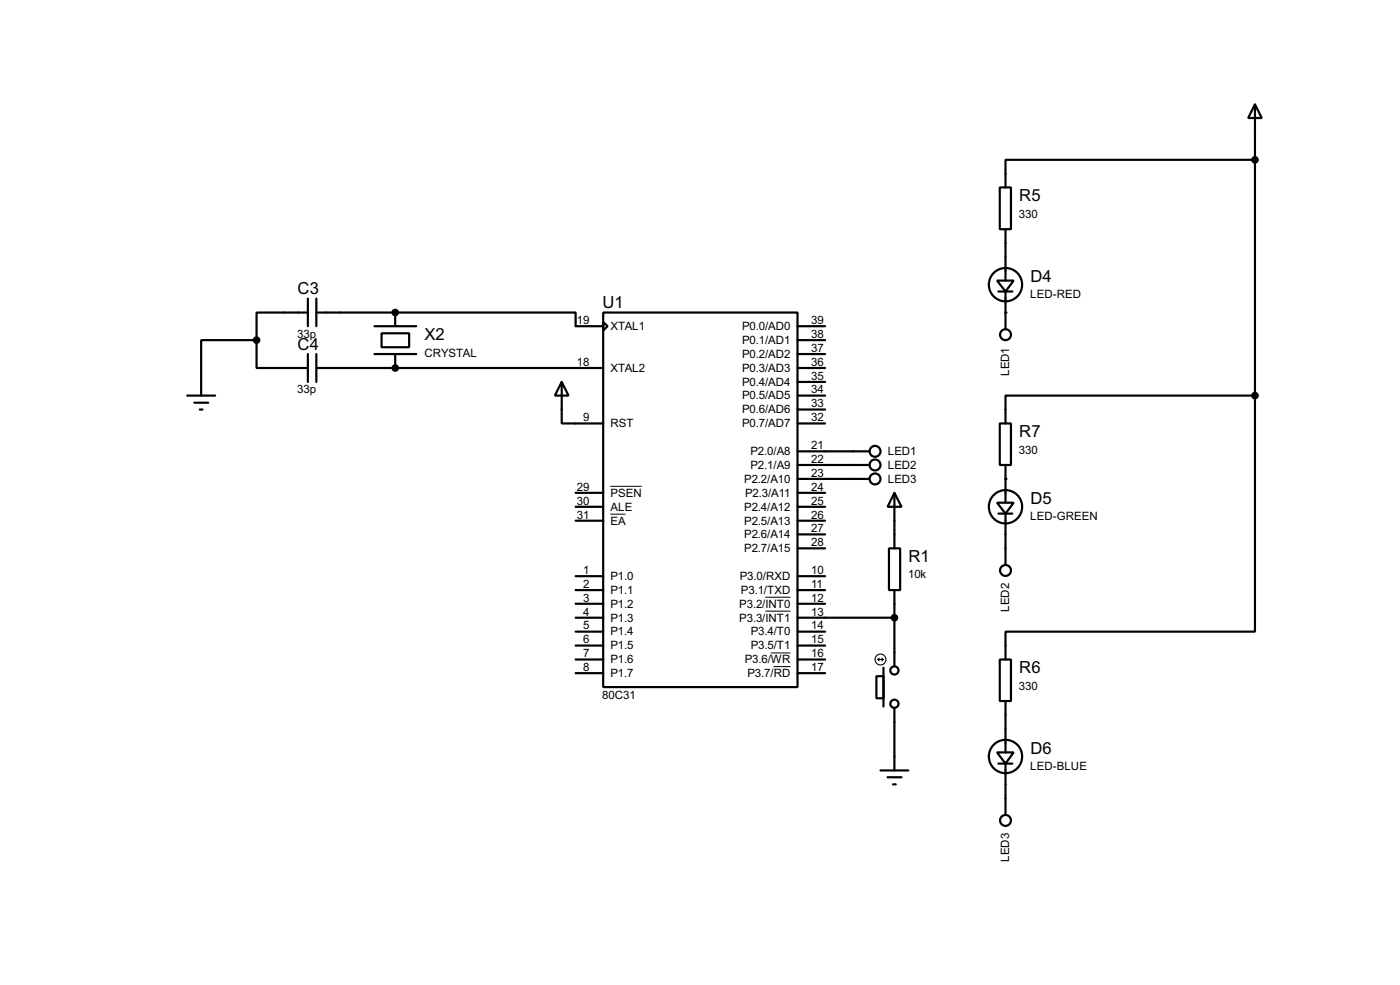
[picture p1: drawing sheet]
<svg xmlns="http://www.w3.org/2000/svg" width="256mm" height="180mm" viewBox="0 0 256 180" stroke-linecap="round" stroke-linejoin="round" font-family="sans-serif">
<g fill="none" stroke="#000" stroke-width=".4">
<path d="M229.9 19.1l1.3 2.5h-2.5zM229.9 19.1v53.3M183.2 34.3h2v7.7h-2zM229.9 29.3h-45.7v5M56.4 57.2h-9.4v5.1M56.4 54.7v5M58 57.2h14.4M58 54.7v5M68.6 59.7h7.7M72.4 57.2h33.1v2.5h5M72.4 57.2v2.5M110.5 57.2h35.6v68.6h-35.6z"/>
<path d="M110.5 59l.8 .7-.8 .8zM146.1 59.7h5.1M182.7 51.4h3l-1.5 2zM182.9 53.4h2.6M184.2 42v9.4M184.2 53.4v6.9M34.3 72.4h5.1M35.6 73.7h2.6M36.6 75h.5M47 62.3v5.1h9.4M47 62.3h-10.1v10.1M56.4 64.8v5.1"/>
<path d="M58 67.4h52.5M58 64.8v5.1M68.6 64.8h7.7M69.9 61h5.1v2.6h-5.1zM72.4 64.8v2.6M102.9 69.9l1.3 2.5h-2.5zM102.9 69.9v7.6h7.6M146.1 67.4h5.1M146.1 77.5h5.1M146.1 62.3h5.1M146.1 64.8h5.1M146.1 69.9h5.1"/>
<path d="M146.1 72.4h5.1M146.1 75h5.1M183.2 77.5h2v7.6h-2zM229.9 72.4h-45.7v5.1M229.9 72.4v43.2h-45.7v5.1M105.5 92.8h5M105.5 95.3h5M105.5 90.2h5M146.1 82.6h13.2M146.1 85.1h13.2M146.1 87.7h13.2M146.1 92.8h5.1"/>
<path d="M146.1 95.3h5.1M146.1 90.2h5.1M146.1 97.8h5.1M163.9 90.2l1.3 2.6h-2.6zM163.9 90.2v10.2M182.7 92h3l-1.5 2zM182.9 94h2.6M184.2 85.1v6.9M184.2 94v9.4M105.5 113.1h5M105.5 105.5h5M105.5 108h5"/>
<path d="M105.5 110.5h5M105.5 115.6h5M105.5 118.2h5M146.1 113.1h17.8M146.1 100.4h5.1M146.1 105.5h5.1M146.1 108h5.1M146.1 110.5h5.1M146.1 115.6h5.1M146.1 118.2h5.1M162.9 100.4h2v7.6h-2zM163.9 108v14"/>
<path d="M105.5 120.7h5M105.5 123.2h5M146.1 120.7h5.1M146.1 123.2h5.1M160.6 123.8h1.3v4h-1.3zM161.9 122.2v7.1M163.9 129.6v11.4M182.7 137.7h3l-1.5 2.1zM182.9 139.8h2.6M183.2 120.7h2v7.6h-2zM184.2 128.3v9.4M184.2 139.8v9.4"/>
<path d="M161.3 141h5.1M162.6 142.3h2.6M163.6 143.6h.5"/>
<circle cx="184.2" cy="52.1" r="3.1"/>
<circle cx="184.2" cy="61.3" r="1"/>
<circle cx="160.3" cy="82.6" r="1"/>
<circle cx="160.3" cy="87.7" r="1"/>
<circle cx="160.3" cy="85.1" r="1"/>
<circle cx="184.2" cy="92.8" r="3.1"/>
<circle cx="184.2" cy="104.4" r="1"/>
<circle cx="163.8" cy="122.7" r=".75"/>
<circle cx="163.8" cy="128.8" r=".75"/>
<circle cx="184.2" cy="138.5" r="3.1"/>
<circle cx="184.2" cy="150.2" r="1"/>
</g>
<g fill="#000">
<circle cx="72.4" cy="57.2" r=".2"/>
<circle cx="184.2" cy="57.2" r=".2"/>
<circle cx="72.4" cy="67.4" r=".2"/>
<circle cx="184.2" cy="87.7" r=".2"/>
</g>
<path d="M111.8 94.1h2.8M111.8 89h5.8M140.2 109.3h4.6M140.2 111.9h4.6M141.2 119.5h3.6M141.7 122h3.1" fill="none" stroke="#000" stroke-width=".18"/>
<g fill="#000" stroke="#000" stroke-width=".4">
<circle cx="229.9" cy="29.3" r=".5"/>
<circle cx="72.4" cy="57.2" r=".5"/>
<circle cx="47" cy="62.3" r=".5"/>
<circle cx="72.4" cy="67.4" r=".5"/>
<circle cx="229.9" cy="72.4" r=".5"/>
<circle cx="163.8" cy="113.1" r=".5"/>
</g>
<g fill="none" stroke="#000" stroke-width=".2">
<path d="M160.8 120.7h1.1M160.8 120.7l.3 .3M161.1 120.5l-.3 .2M161.6 120.5l.3 .2M161.9 120.7l-.3 .3"/>
<circle cx="161.3" cy="120.7" r="1"/>
</g>
<g font-size="3.4">
<text x="186.7" y="36.9">R5</text>
<text x="54.5" y="53.9">C3</text>
<text x="188.8" y="51.6">D4</text>
<text x="110.4" y="56.4">U1</text>
<text x="54.5" y="64">C4</text>
<text x="77.8" y="62.3">X2</text>
<text x="186.7" y="80.1">R7</text>
<text x="188.8" y="92.3">D5</text>
<text x="166.4" y="102.9">R1</text>
<text x="186.7" y="123.3">R6</text>
<text x="188.8" y="138">D6</text>
</g>
<g font-size="2.4">
<text x="186.7" y="39.9">330</text>
<text x="105.7" y="59.3">19</text>
<text x="148.6" y="59.3">39</text>
<text x="188.7" y="54.6">LED-RED</text>
<text x="54.5" y="61.8">33p</text>
<text x="77.7" y="65.3">CRYSTAL</text>
<text x="111.8" y="60.4">XTAL1</text>
<text x="135.9" y="60.4">P0.0/AD0</text>
<text x="135.9" y="63">P0.1/AD1</text>
<text x="135.9" y="65.5">P0.2/AD2</text>
<text x="148.6" y="61.9">38</text>
<text x="148.6" y="64.4">37</text>
<text x="54.5" y="72">33p</text>
<text x="105.7" y="67">18</text>
<text x="111.8" y="68.1">XTAL2</text>
<text x="135.9" y="68.1">P0.3/AD3</text>
<text x="135.9" y="70.6">P0.4/AD4</text>
<text x="148.6" y="67">36</text>
<text x="148.6" y="69.5">35</text>
<text x="148.6" y="72">34</text>
<text x="184.9" y="68.8" transform="rotate(-90 184.9 68.8)">LED1</text>
<text x="106.9" y="77.1">9</text>
<text x="135.9" y="73.1">P0.5/AD5</text>
<text x="135.9" y="75.7">P0.6/AD6</text>
<text x="148.6" y="74.6">33</text>
<text x="148.6" y="77.1">32</text>
<text x="111.8" y="78.2">RST</text>
<text x="135.9" y="78.2">P0.7/AD7</text>
<text x="137.5" y="83.3">P2.0/A8</text>
<text x="148.6" y="82.2">21</text>
<text x="162.6" y="83.3">LED1</text>
<text x="186.7" y="83">330</text>
<text x="105.7" y="89.8">29</text>
<text x="136.3" y="88.4">P2.2/A10</text>
<text x="137.5" y="85.8">P2.1/A9</text>
<text x="148.6" y="84.7">22</text>
<text x="148.6" y="87.3">23</text>
<text x="148.6" y="89.8">24</text>
<text x="162.6" y="85.8">LED2</text>
<text x="162.6" y="88.4">LED3</text>
<text x="105.7" y="92.4">30</text>
<text x="105.7" y="94.9">31</text>
<text x="111.8" y="93.5">ALE</text>
<text x="111.8" y="90.9">PSEN</text>
<text x="136.3" y="93.5">P2.4/A12</text>
<text x="136.5" y="90.9">P2.3/A11</text>
<text x="148.6" y="92.4">25</text>
<text x="148.6" y="94.9">26</text>
<text x="188.7" y="95.2">LED-GREEN</text>
<text x="111.8" y="96">EA</text>
<text x="136.3" y="101.1">P2.7/A15</text>
<text x="136.3" y="96">P2.5/A13</text>
<text x="136.3" y="98.5">P2.6/A14</text>
<text x="148.6" y="100">28</text>
<text x="148.6" y="97.4">27</text>
<text x="106.9" y="105.1">1</text>
<text x="106.9" y="107.6">2</text>
<text x="111.8" y="106.2">P1.0</text>
<text x="135.5" y="106.2">P3.0/RXD</text>
<text x="148.6" y="105.1">10</text>
<text x="148.6" y="107.6">11</text>
<text x="166.4" y="105.9">10k</text>
<text x="106.9" y="110.1">3</text>
<text x="106.9" y="112.7">4</text>
<text x="111.8" y="108.7">P1.1</text>
<text x="111.8" y="111.2">P1.2</text>
<text x="111.8" y="113.8">P1.3</text>
<text x="135.4" y="111.2">P3.2/INT0</text>
<text x="135.4" y="113.8">P3.3/INT1</text>
<text x="135.7" y="108.7">P3.1/TXD</text>
<text x="148.6" y="110.1">12</text>
<text x="148.6" y="112.7">13</text>
<text x="184.9" y="112" transform="rotate(-90 184.9 112)">LED2</text>
<text x="106.9" y="115.2">5</text>
<text x="106.9" y="117.8">6</text>
<text x="111.8" y="116.3">P1.4</text>
<text x="111.8" y="118.9">P1.5</text>
<text x="137.5" y="116.3">P3.4/T0</text>
<text x="137.5" y="118.9">P3.5/T1</text>
<text x="148.6" y="115.2">14</text>
<text x="148.6" y="117.8">15</text>
<text x="106.9" y="120.3">7</text>
<text x="106.9" y="122.8">8</text>
<text x="111.8" y="121.4">P1.6</text>
<text x="111.8" y="123.9">P1.7</text>
<text x="136.4" y="121.4">P3.6/WR</text>
<text x="136.9" y="123.9">P3.7/RD</text>
<text x="148.6" y="122.8">17</text>
<text x="148.6" y="120.3">16</text>
<text x="110.3" y="127.9">80C31</text>
<text x="186.7" y="126.2">330</text>
<text x="188.7" y="140.9">LED-BLUE</text>
<text x="184.9" y="157.7" transform="rotate(-90 184.9 157.7)">LED3</text>
</g>
</svg>
